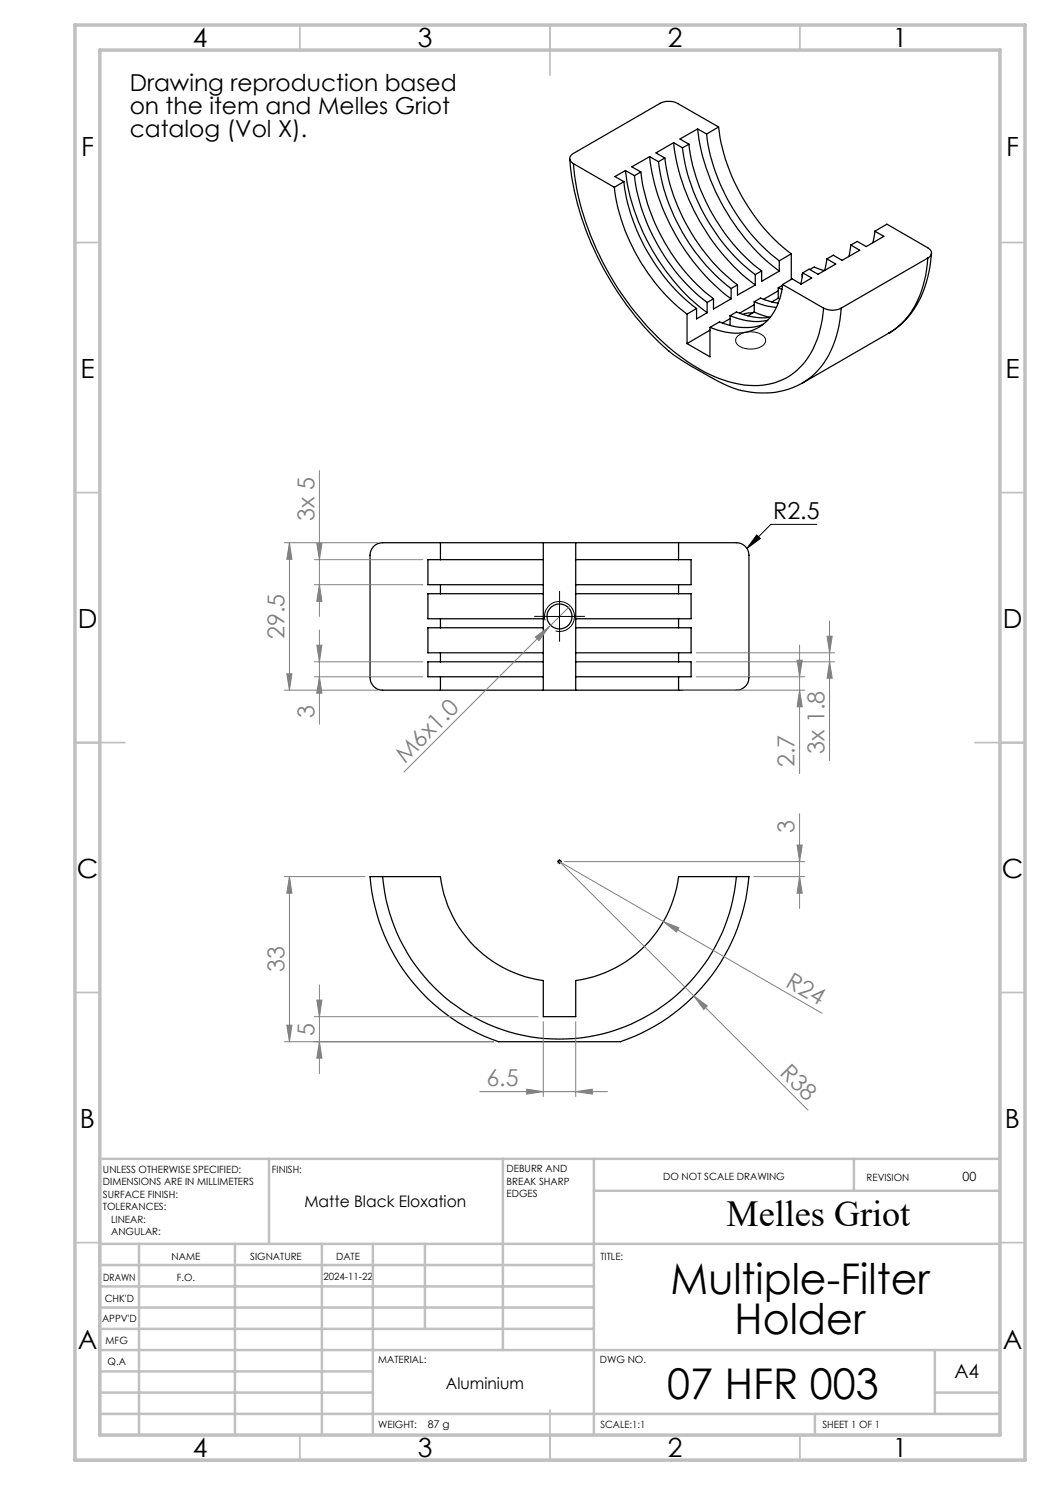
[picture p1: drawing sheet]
<svg xmlns="http://www.w3.org/2000/svg" width="210mm" height="297mm" viewBox="0 0 210 297" stroke-linecap="round" stroke-linejoin="round" font-family="sans-serif">
<g fill="none" stroke="#000" stroke-width=".25">
<path d="M113.9 31.7a59 59 0 0 0 15.9 34.7 34.4 34.4 0 0 0 10.4 8 25 25 0 0 0 9 3.9 14.9 14.9 0 0 0 15.6-5.7 21.6 21.6 0 0 0 3.4-11M114.7 32.7a55.9 55.9 0 0 0 12.2 29.5 42.5 42.5 0 0 0 16.9 13.5 16 16 0 0 0 13.6-.2 15.3 15.3 0 0 0 6.9-10.6l.4-3.3M114.7 32.7l8.2 4.8M122.9 37.5a38.7 38.7 0 0 0 14.5 25.3M124.8 36.3a38.5 38.5 0 0 0 14.5 25.4M124.8 36.3l-1.9 1.2M125.1 34.1a42.7 42.7 0 0 0 16.3 28.4M125.1 34.1l-2.1 1.2 1.8 1M125.1 34.1l1.8 1M126.9 35.1a38.7 38.7 0 0 0 14.5 25.4M128.2 34.4a38.7 38.7 0 0 0 14.5 25.4M128.2 34.4l-1.3 .7"/>
<path d="M129.9 31.3a42.5 42.5 0 0 0 16.3 28.5M129.9 31.3l1.8 1M129.9 31.3l-3.5 2.1 1.8 1M131.7 32.3a38.7 38.7 0 0 0 14.5 25.4M133 31.6a38.9 38.9 0 0 0 14.5 25.4M133 31.6l-1.3 .7M134.7 28.5a42.5 42.5 0 0 0 16.4 28.5M134.7 28.5l-3.5 2.1 1.8 1M134.7 28.5l1.8 1.1M136.5 29.6a38.7 38.7 0 0 0 14.6 25.3M137.8 28.9a38.5 38.5 0 0 0 14.5 25.3M137.8 28.9l-1.3 .7"/>
<path d="M139.5 25.8a42.7 42.7 0 0 0 16.4 28.4M139.5 25.8l1.8 1M139.5 25.8l-3.5 2 1.8 1.1M141.3 26.8a38.7 38.7 0 0 0 14.6 25.4M143.7 25.4l-8.2-4.7a4 4 0 0 0-3.5 0l-17.3 10a1.07 1.07 0 0 0-.8 1 1.07 1.07 0 0 0 .8 1M143.7 25.4a38.5 38.5 0 0 0 14.6 25.4M143.7 25.4l-2.4 1.4M142.7 59.8l-1.3 .7M142.7 59.8v2l3.5-2M146.2 57.7v2.1M147.5 57l-1.3 .7M147.5 57v2l3.6-2"/>
<path d="M151.1 54.9v2.1M152.3 54.2l-1.2 .7M152.3 54.2v2.1l3.6-2.1M155.6 59.7l.3 .1M155.6 59.7l-1.3 .7M155.6 57.6l.8 .3M155.6 57.6v2.1M155.6 58.2l-2.9 1.7M155.9 52.2v2M156.5 57.1l-.9 .5M156.5 56.9a10.9 10.9 0 0 1-4.7 8.6 10.3 10.3 0 0 1-9 .3l-.8-.3M156.5 56.9l8.2 4.7"/>
<path d="M158.3 50.8l-2.4 1.4M158.3 50.8v5.1M160.4 54.8l.1 .1M160.4 54.8v.6M160.5 54.6l-.3 2.2M160.5 54.6l1.8 1-2.1 1.2-1.8-1-1.9 1.1M160.5 54.7l-.1 .1M162 53.9l.8-.5 2.1 .7M165.4 51.8l-.4 2.3M165.4 51.8l1.7 1-3.5 2.1-1.8-1.1-1.3 .8M170.2 49l-.4 2.3M170.2 49l1.7 1.1-3.5 2-1.7-1.1-1.3 .8"/>
<path d="M175 46.2l2.4-1.4 8.2 4.8a1.07 1.07 0 0 1 .7 1 1.07 1.07 0 0 1-.7 1M175 46.2l-.4 2.3M175 46.2l1.8 1.1-3.6 2-1.8-1-1.2 .7M185.6 51.6a19.6 19.6 0 0 1-5.3 13.1l-1.3 1.2-1.2 .7M185.6 51.6l-17.4 10M186.3 50.7a20.4 20.4 0 0 1-6.6 14.6l-1.9 1.3M137.4 62.8v5.9M139.3 61.7l-1.9 1.1M139.3 61.7v2.1l2.1-1.3M141.4 60.5v2M142 65.5v5.9l-4.6-2.7M142 66l-4.6 2.7"/>
<path d="M146 63.1a12.4 12.4 0 0 0 7.5 1M146 63.1l1.3-.7a12.9 12.9 0 0 0 6.8 1.1M146 63.1v2M146 63.7l-1.5 .9M150.5 62.6h-.8l-1.1 .3M150.8 62.4l3.2 1.1M150.8 60.4l2.6 .8 1.9 .3M150.8 60.4l1.3-.8 2.5 .9 1 .1M150.8 62.4l-1.3 .8M150.8 60.4v2M150.8 61l-2.9 1.6M152.6 64.9a11.4 11.4 0 0 1-8.7-.5l-1.9 1.1"/>
<path d="M164.7 61.6a3.9 3.9 0 0 0 3.5 0M177.8 66.6h.1M177.8 66.6l-17.3 10M88.1 111.9h20.6M88.1 108.5h20.6M88.1 108.5h-11.6a2.47 2.47 0 0 0-2.5 2.6v24.4a2.52 2.52 0 0 0 2.5 2.5h11.6M88.1 118.7h20.6M88.1 116.9h20.6M88.1 118.7h-2.5v5.1h2.5M88.1 111.9h-2.5v5h2.5M88.1 108.5v3.4M88.1 116.9v1.8"/>
<path d="M108.7 108.5v29.5M108.7 108.5h6.4M115.1 111.9h20.6M115.1 108.5h20.6M115.1 118.7h20.6M115.1 116.9h20.6M115.1 108.5v29.5M135.7 108.5h11.6a2.5 2.5 0 0 1 2.5 2.6v24.4a2.52 2.52 0 0 1-2.5 2.5h-11.6M135.7 108.5v3.4M135.7 116.9v1.8M135.7 111.9h2.5v5h-2.5M135.7 118.7h2.5v5.1h-2.5"/>
<path d="M88.1 125.6h20.6M88.1 123.8h20.6M88.1 132.4h20.6M88.1 130.6h20.6M88.1 138h20.6M88.1 135.4h20.6M88.1 132.4h-2.5v3h2.5M88.1 125.6h-2.5v5h2.5M88.1 123.8v1.8M88.1 130.6v1.8M88.1 135.4v2.6M108.7 138h6.4"/>
<path d="M115.1 125.6h20.6M115.1 123.8h20.6M115.1 130.6h20.6M115.1 132.4h20.6M115.1 138h20.6M115.1 135.4h20.6M135.7 123.8v1.8M135.7 130.6v1.8M135.7 135.4v2.6M135.7 132.4h2.5v3h-2.5M135.7 125.6h2.5v5h-2.5M76.5 175.3a35.5 35.5 0 0 0 35.4 32.5 35.5 35.5 0 0 0 35.4-32.5"/>
<path d="M76.5 175.3h11.6a23.9 23.9 0 0 0 20.6 20.8v7.2h6.4v-7.2a24 24 0 0 0 20.6-20.8h11.6M76.5 175.3h-2.5a37.8 37.8 0 0 0 26 33h23.8a37.8 37.8 0 0 0 26-33h-2.5"/>
<circle cx="111.9" cy="123.3" r="2.5"/>
</g>
<path d="M147.5 67.2a4.2 4.2 0 0 1 5.4 .3 1.39 1.39 0 0 1-1 2 4.2 4.2 0 0 1-4.6-.8l-.1-.3a1.16 1.16 0 0 1 .3-1.2zM151.3 107l.8 .7-2.7 2zM163.4 104.9h-9.2l-4.8 4.8M109 124.1a2.99 2.99 0 0 1 2.6-3.8 2.99 2.99 0 0 1 3.3 3.3 2.99 2.99 0 0 1-3.8 2.6M109.4 123.3h5M111.9 120.8v5M111.4 172.3h1M111.5 172l.8 .7M111.9 171.8v1M112.3 172l-.8 .7" fill="none" stroke="#000" stroke-width=".2"/>
<g fill="none" stroke="#808080" stroke-width=".2">
<path d="M63.9 94.1v29.2M56.9 108.5h18.6M57.9 108.5v29.5M57.9 108.5l.5 3.4h-1zM62.9 116.9h21.7M62.9 111.9h21.7M63.4 108.7h1l-.5 3.2zM63.9 116.9l.5 3.4h-1zM56.9 138h18.6M57.4 134.8h1l-.5 3.2zM62.9 135.4h21.7M62.9 132.4h21.7"/>
<path d="M63.4 129h1l-.5 3.4zM63.9 126v18.8M63.9 135.4l.5 3.2h-1zM107.1 127.4l2.7-2-2 2.7zM114 121.2l-33.2 33.2M136.7 138h24.2M139.2 135.4h21.7M139.2 132.4h27.7M139.2 130.6h27.7M159.4 132h1l-.5 3.4zM159.9 129v25.7M159.9 138l.5 3.4h-1z"/>
<path d="M165.4 127.2h1l-.5 3.4zM165.9 124.2v27.9M165.9 132.4l.5 3.2h-1zM56.9 175.3h16.1M57.9 175.3v33M57.9 175.3l.5 3.3h-1zM112.9 172.3h48M150.8 175.3h10.1M159.4 169h1l-.5 3.3zM159.9 175.3l.5 3.3h-1zM159.9 162.7v19M63.9 197v17.7"/>
<path d="M132.7 184.3l3.1 1.3-.5 .8zM138.8 199.2l2.7 2-.7 .7zM138.8 199.2l22.8 22.8M138.8 199.2l-26.9-26.9 52.5 30.4M56.9 208.3h41.8M57.4 205h1l-.5 3.3zM62.9 203.3h44.7M63.4 200h1l-.5 3.3zM63.9 208.3l.5 3.3h-1zM96 218.3h25.5M105.3 217.8l3.4 .5-3.4 .5zM108.7 204.3v15"/>
<path d="M115.1 218.3l3.4-.5v1zM115.1 204.3v15"/>
</g>
<g fill="none" stroke="#c0c0c0" stroke-width=".35">
<path d="M60 5v5M110 5v10M160 5v5M15 48.5h5M200 48.5h5M15 98.5h5M200 98.5h5M15 148.5h10M195 148.5h10M15 198.5h5M200 198.5h5M15 248.5h5"/>
<path d="M200 248.5h5M60 287v5M110 282v10M160 287v5"/>
</g>
<g fill="none" stroke="#c0c0c0" stroke-width=".5">
<path d="M53.8 231.8v17M100.6 231.8v38.2M118.8 231.8v55.2M118.8 238.2h81.2M170.8 231.8v6.4M200 231.8h-180v55.2M20 248.8h180M20 257.3h98.8M20 253h98.8M27.8 248.8v38.2M47 248.8v38.2M64.4 248.8v38.2"/>
<path d="M74.6 248.8v38.2M85 248.8v17M20 265.8h98.8M20 261.5h98.8M20 278.5h54.6M20 274.3h54.6M20 270h180M187 278.5h13M187 270v12.8M20 282.8h180M163 282.8v4.2"/>
</g>
<path d="M15 5h190v287h-190zM20 10h180v277h-180z" fill="none" stroke="#c0c0c0" stroke-width=".7"/>
<path d="M109.4 123.3h-2.5M111.9 120.8v-2.5M111.9 125.8v2.5M114.4 123.3h2.5" fill="none" stroke="#000" stroke-width=".2" stroke-dasharray="15.2 1.3 1.3 1.3"/>
<g fill="#808080">
<path d="M107.1 127.4l2.7-2-2 2.7z"/>
<path d="M138.8 199.2l2.7 2-.7 .7z"/>
<path d="M132.7 184.3l3.1 1.3-.5 .8z"/>
<path d="M159.4 169h1l-.5 3.3zM159.9 175.3l.5 3.3h-1z"/>
<path d="M115.1 218.3l3.4-.5v1zM105.3 217.8l3.4 .5-3.4 .5z"/>
<path d="M63.9 116.9l.5 3.4h-1zM63.4 108.7h1l-.5 3.2zM63.9 135.4l.5 3.2h-1zM63.4 129h1l-.5 3.4z"/>
<path d="M57.9 175.3l.5 3.3h-1zM57.4 205h1l-.5 3.3zM63.4 200h1l-.5 3.3zM63.9 208.3l.5 3.3h-1zM57.9 108.5l.5 3.4h-1zM57.4 134.8h1l-.5 3.2zM159.4 132h1l-.5 3.4zM159.9 138l.5 3.4h-1zM165.4 127.2h1l-.5 3.4zM165.9 132.4l.5 3.2h-1z"/>
</g>
<path d="M151.3 107l.8 .7-2.7 2z" fill="#000"/>
<g font-size="8.5">
<text x="134.1" y="258.8">Multiple-Filter</text>
<text x="146.9" y="266.9">Holder</text>
<text x="133.5" y="279.7">07 HFR 003</text>
</g>
<text font-size="7.3" x="145.3" y="245.1">Melles Griot</text>
<g font-size="5.3">
<text x="38.5" y="9.5">4</text>
<text x="83.5" y="9.5">3</text>
<text x="133.6" y="9.5">2</text>
<text x="178.6" y="9.5">1</text>
<text x="16.2" y="31.3">F</text>
<text x="201.2" y="31.3">F</text>
<text x="16.1" y="75.5">E</text>
<text x="201.1" y="75.5">E</text>
<text x="15.5" y="125.5">D</text>
<text x="200.5" y="125.5">D</text>
<text x="15.4" y="175.5">C</text>
<text x="200.4" y="175.5">C</text>
<text x="16" y="225.5">B</text>
<text x="201" y="225.5">B</text>
<text x="15.5" y="269.8">A</text>
<text x="200.5" y="269.8">A</text>
<text x="38.5" y="291.5">4</text>
<text x="83.5" y="291.5">3</text>
<text x="133.6" y="291.5">2</text>
<text x="178.6" y="291.5">1</text>
</g>
<g font-size="4.7">
<text x="25.9" y="18.3">Drawing reproduction based</text>
<text x="25.9" y="22.8">on the item and Melles Griot</text>
<text x="25.9" y="27.3">catalog (Vol X).</text>
<text x="154.6" y="103.8">R2.5</text>
</g>
<g font-size="4.7" fill="#808080">
<text x="62.9" y="104.1" transform="rotate(-90 62.9 104.1)">3x 5</text>
<text x="56.9" y="127.8" transform="rotate(-90 56.9 127.8)">29.5</text>
<text x="62.9" y="143.5" transform="rotate(-90 62.9 143.5)">3</text>
<text x="81" y="152.7" transform="rotate(-45 81 152.7)">M6x1.0</text>
<text x="158.9" y="153.4" transform="rotate(-90 158.9 153.4)">2.7</text>
<text x="164.9" y="150.8" transform="rotate(-90 164.9 150.8)">3x 1.8</text>
<text x="158.9" y="166.6" transform="rotate(-90 158.9 166.6)">3</text>
<text x="56.9" y="194.4" transform="rotate(-90 56.9 194.4)">33</text>
<text x="156.9" y="197.1" transform="rotate(30 156.9 197.1)">R24</text>
<text x="62.9" y="207.1" transform="rotate(-90 62.9 207.1)">5</text>
<text x="155.8" y="214.7" transform="rotate(45 155.8 214.7)">R38</text>
<text x="97.3" y="217.3">6.5</text>
</g>
<text font-size="3.9" x="190.9" y="275.5">A4</text>
<g font-size="3.2">
<text x="60.9" y="241.4">Matte Black Eloxation</text>
<text x="89.2" y="277.9">Aluminium</text>
</g>
<text font-size="2.5" x="192.5" y="236.1">00</text>
<text font-size="2.1" x="85.6" y="285.6">87 g</text>
<g font-size="2">
<text x="20.6" y="234.6">UNLESS OTHERWISE SPECIFIED:</text>
<text x="20.6" y="237.1">DIMENSIONS ARE IN MILLIMETERS</text>
<text x="20.6" y="239.6">SURFACE FINISH:</text>
<text x="54.4" y="234.6">FINISH:</text>
<text x="101.3" y="234.5">DEBURR AND</text>
<text x="101.3" y="237">BREAK SHARP</text>
<text x="101.3" y="239.5">EDGES</text>
<text x="132.6" y="236">DO NOT SCALE DRAWING</text>
<text x="173.3" y="236.2">REVISION</text>
<text x="20.6" y="242.1">TOLERANCES:</text>
<text x="22.2" y="244.6">LINEAR:</text>
<text x="22.2" y="247.1">ANGULAR:</text>
<text x="34.3" y="252">NAME</text>
<text x="50" y="251.9">SIGNATURE</text>
<text x="67.2" y="251.9">DATE</text>
<text x="120.1" y="251.9">TITLE:</text>
<text x="20.6" y="256.1">DRAWN</text>
<text x="35.3" y="256.1">F.O.</text>
<text x="64.7" y="255.9">2024-11-22</text>
<text x="20.9" y="260.3">CHK'D</text>
<text x="20.4" y="264.4">APPV'D</text>
<text x="21.1" y="268.8">MFG</text>
<text x="21.5" y="273">Q.A</text>
<text x="75.6" y="272.5">MATERIAL:</text>
<text x="120" y="272.5">DWG NO.</text>
<text x="75.6" y="285.5">WEIGHT:</text>
<text x="120.1" y="285.6">SCALE:1:1</text>
<text x="164.5" y="285.6">SHEET 1 OF 1</text>
</g>
</svg>
